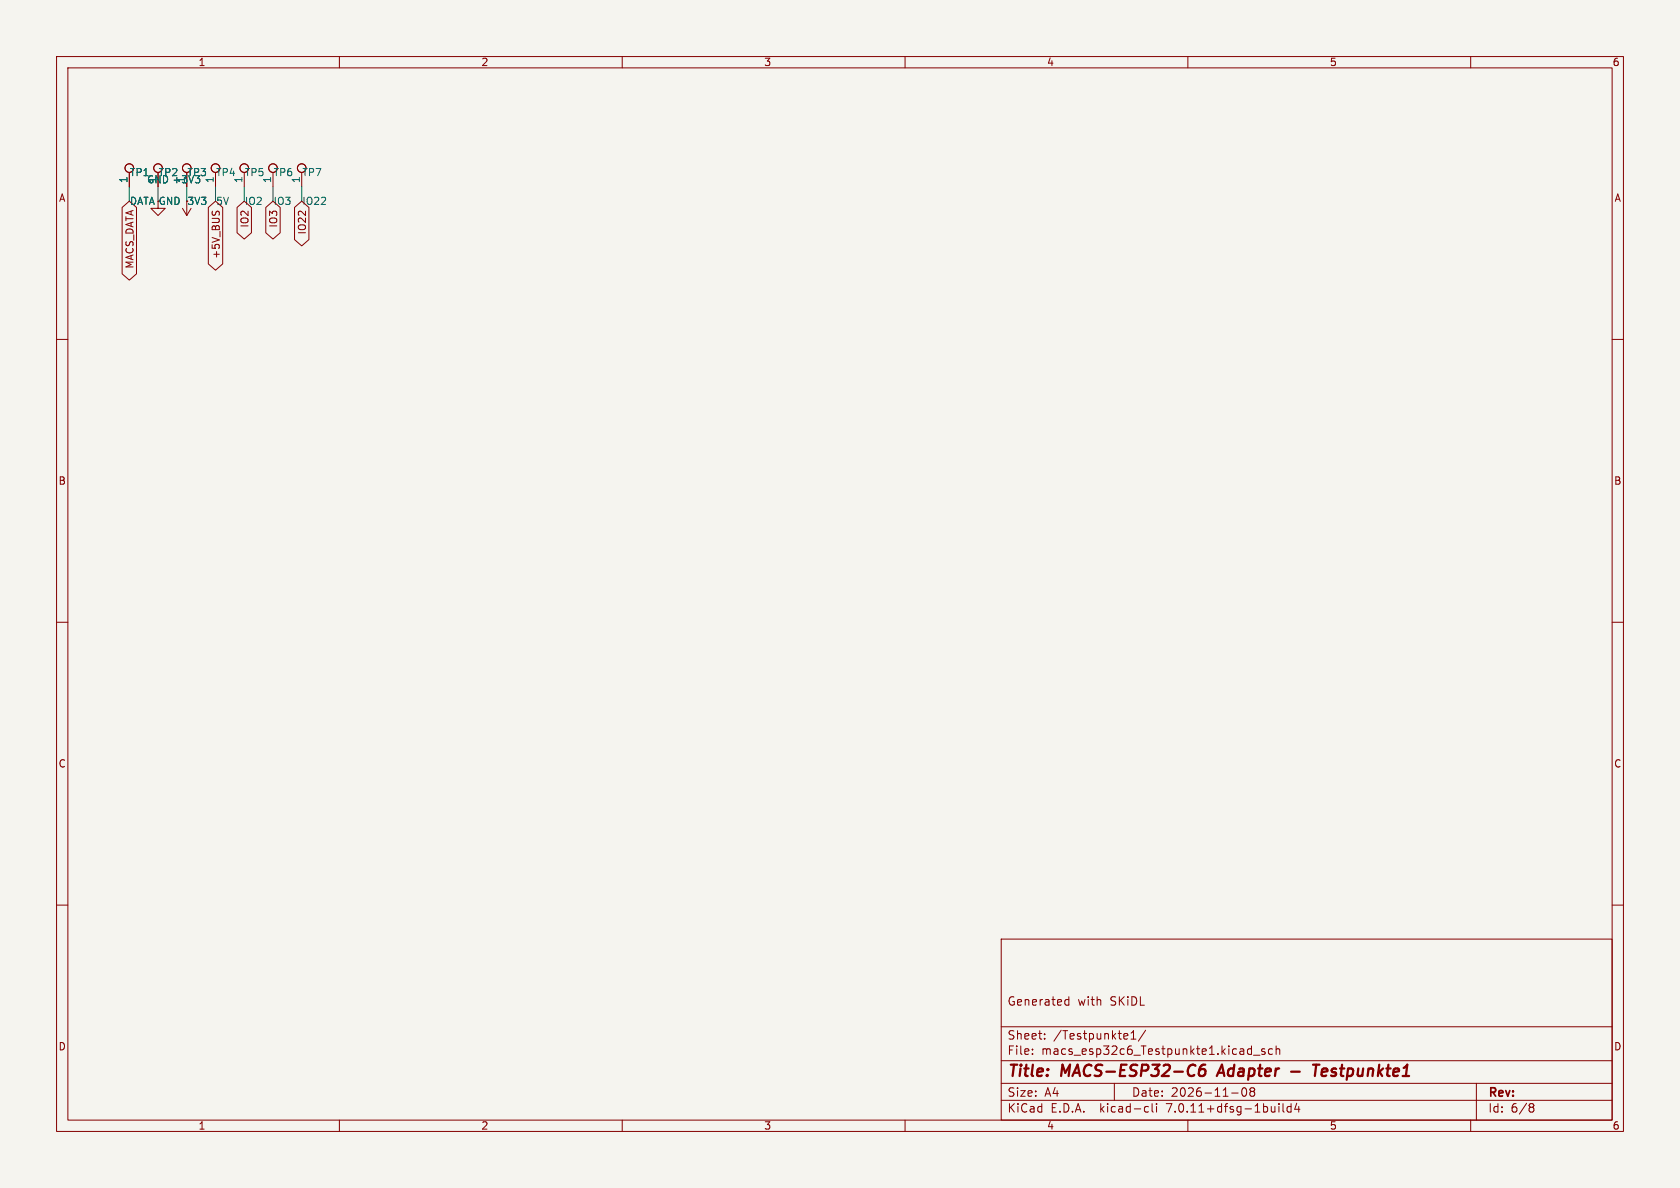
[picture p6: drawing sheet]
<svg xmlns="http://www.w3.org/2000/svg" width="297mm" height="210mm" viewBox="0 0 297 210" stroke-linecap="round" stroke-linejoin="round" font-family="sans-serif">
<path d="M0 0h297v210h-297z" fill="#f5f4ef" stroke="#f5f4ef" stroke-width=".18"/>
<g fill="none" stroke="#840000" stroke-width=".18">
<path d="M10 10h277v190h-277zM12 12h273v186h-273zM60 10v2M110 10v2M160 10v2M210 10v2M260 10v2M21.6 36.7l1.3-1.1 1.2 1.1v11.7l-1.2 1.1-1.3-1.1zM22.9 30.5v2.5M27.9 35.6v1.2h1.3l-1.3 1.3-1.2-1.3h1.2M27.9 30.5v2.5M32.3 36.8l.7 1.3"/>
<path d="M33 30.5v2.5M33 35.6v2.5M33.8 36.8l-.8 1.3M36.8 36.7l1.3-1.1 1.3 1.1v10l-1.3 1.1-1.3-1.1zM37.6 37.3l-.1 .2M38.1 30.5v2.5M38.2 37.6l.2-.3 .4 .3M41.9 36.7l1.3-1.1 1.3 1.1v4.5l-1.3 1.1-1.3-1.1zM43.2 30.5v2.5M47 36.7l1.3-1.1 1.2 1.1v4.5l-1.2 1.1-1.3-1.1zM48.3 30.5v2.5M52.1 36.7l1.2-1.1 1.3 1.1v5.7l-1.3 1.1-1.2-1.1z"/>
<path d="M53.3 30.5v2.5M10 60h2M285 60h2M10 110h2M285 110h2M10 160h2M285 160h2M177 166h108v32h-108zM188.4 177.6h.6M188.4 176.8h.6M189 176.2v1.5M60 198v2"/>
<path d="M110 198v2M160 198v2M177 194.5h108M177 191.5h108M177 187.5h108M177 181.5h108M182.5 186.3v.1M182.5 185.5v.1M184.7 183.6v.1M184.7 182.8v.1M197 191.5v3M200 183.7h.8"/>
<path d="M200 182.6l.4-.4v1.5M202.5 182.1l-1.3 2M202.6 195.6l.4 .1M203 196.5l-.4 .1M203.7 195.1v1.3l.2 .2M204.5 195.1v.1M204.5 195.6v1M210 198v2M217.7 193.2h1.2M219.7 192.4a.81 .81 0 0 0 .3 1.4l.2-.1 .2-.5-.2-.8M221 192.4v.3l.2 .2M221.2 192.9l-.2 .3v.3l.2 .3 .5-.1 .1-.2-.1-.4-.2-.2"/>
<path d="M221.2 192.9h.3M221.6 186.5h1.1M221.7 192.4l.1 .3-.3 .2M223.6 185.5l-.4-.1-.2 .2 .1 .2 .5 .2v.3h-.6M225 185.5l-.5-.1-.3 .3v.4l.2 .2h.6M225.6 185.5l.2-.1 .4 .1v.9M225.6 184.9v1.5M226.1 195.1v.1M226.1 195.6v1M226.8 195.1v1.3l.2 .2M228.2 195.7l-.4-.1-.3 .3v.4l.2 .2h.5M228.2 195.1v1.5"/>
<path d="M229.2 195l-.3 1.1h.9M229.6 195.6v1M260 198v2M261 191.5v6.5M270.6 195.1h.3l.3 .3-.3 .3M270.6 195.7h.3M270.9 195.7l.2 .2 .1 .4-.3 .3h-.3"/>
<circle cx="22.9" cy="29.7" r=".76"/>
<circle cx="27.9" cy="29.7" r=".76"/>
<circle cx="33" cy="29.7" r=".76"/>
<circle cx="38.1" cy="29.7" r=".76"/>
<circle cx="43.2" cy="29.7" r=".76"/>
<circle cx="48.3" cy="29.7" r=".76"/>
<circle cx="53.3" cy="29.7" r=".76"/>
</g>
<path d="M211 188.2l.3 .2M211.1 190l-.1 .1M213.1 188.2a.91 .91 0 0 0-1.1 .9l-.1 .7 .2 .3a.66 .66 0 0 0 1-.3v-.4l-.1-.3a.66 .66 0 0 0-1 .3M216 188.2l-.9 2M228.3 189.4h1.5M232.1 188.2h1.2M232.7 188.2l-.3 2M234.4 188.9l-.6 .1-.2 .9 .3 .3h.4M234.6 189.4l-.9 .1" fill="none" stroke="#840000" stroke-width=".4"/>
<path d="M35.3 31.8v.3l-.2 .2" fill="none" stroke="#006464" stroke-width=".18"/>
<path d="M22.9 33v2.6M27.9 33v2.6M33 33v2.6M38.1 33v2.6M43.2 33v2.6M48.3 33v2.6M53.3 33v2.6" fill="none" stroke="#009600" stroke-width=".18"/>
<g font-size="2.8" fill="#840000">
<text x="178" y="190.9">Title:</text>
<text x="187.7" y="190.9">MACS-ESP32-C6</text>
<text x="216.3" y="190.9">Adapter</text>
<text x="234.6" y="190.9">Testpunkte1</text>
</g>
<g font-size="2.1" fill="#840000">
<text x="178" y="178">Generated</text>
<text x="190.5" y="178">with</text>
<text x="196.3" y="178">SKiDL</text>
<text x="178" y="184">Sheet:</text>
<text x="186.2" y="184">/Testpunkte1/</text>
<text x="178" y="186.7">File:</text>
<text x="184.1" y="186.7">macs_esp32c6_Testpunkte1.kicad_sch</text>
<text x="178" y="196.9">KiCad</text>
<text x="178" y="194.1">Size:</text>
<text x="184.7" y="194.1">A4</text>
<text x="185.7" y="196.9">E.D.A.</text>
<text x="194.6" y="196.9">kicad-cli</text>
<text x="200" y="194.1">Date:</text>
<text x="206.5" y="196.9">7.0.11+dfsg-1build4</text>
<text x="207" y="194.1">2026-11-08</text>
<text x="263" y="194.3">Rev:</text>
<text x="263" y="196.9">Id:</text>
<text x="267.1" y="196.9">6/8</text>
</g>
<g font-size="1.8" fill="#840000">
<text x="35" y="11.9">1</text>
<text x="85" y="11.9">2</text>
<text x="135" y="11.9">3</text>
<text x="185" y="11.9">4</text>
<text x="235" y="11.9">5</text>
<text x="285" y="11.9">6</text>
<text x="10.3" y="35.9">A</text>
<text x="285.3" y="35.9">A</text>
<text x="33" y="36.4">3V3</text>
<text x="44.1" y="40.3" transform="rotate(-90 44.1 40.3)">IO2</text>
<text x="49.2" y="40.3" transform="rotate(-90 49.2 40.3)">IO3</text>
<text x="54.3" y="41.5" transform="rotate(-90 54.3 41.5)">IO22</text>
<text x="23.8" y="47.6" transform="rotate(-90 23.8 47.6)">MACS_DATA</text>
<text x="39.1" y="45.8" transform="rotate(-90 39.1 45.8)">+5V_BUS</text>
<text x="10.3" y="85.9">B</text>
<text x="285.3" y="85.9">B</text>
<text x="10.3" y="135.9">C</text>
<text x="285.3" y="135.9">C</text>
<text x="10.3" y="185.9">D</text>
<text x="285.3" y="185.9">D</text>
<text x="35" y="199.9">1</text>
<text x="85" y="199.9">2</text>
<text x="135" y="199.9">3</text>
<text x="185" y="199.9">4</text>
<text x="235" y="199.9">5</text>
<text x="285" y="199.9">6</text>
</g>
<g font-size="1.8" fill="#006464">
<text x="22.6" y="32.5" transform="rotate(-90 22.6 32.5)">1</text>
<text x="22.9" y="31.3">TP1</text>
<text x="25.9" y="32.6">GND +3V3</text>
<text x="27.7" y="32.5" transform="rotate(-90 27.7 32.5)">1</text>
<text x="27.9" y="31.3">TP2</text>
<text x="32.8" y="32.5" transform="rotate(-90 32.8 32.5)">1</text>
<text x="33" y="31.3">TP3</text>
<text x="37.8" y="32.5" transform="rotate(-90 37.8 32.5)">1</text>
<text x="38.1" y="31.3">TP4</text>
<text x="42.9" y="32.5" transform="rotate(-90 42.9 32.5)">1</text>
<text x="43.2" y="31.3">TP5</text>
<text x="48" y="32.5" transform="rotate(-90 48 32.5)">1</text>
<text x="48.3" y="31.3">TP6</text>
<text x="53.1" y="32.5" transform="rotate(-90 53.1 32.5)">1</text>
<text x="53.3" y="31.3">TP7</text>
<text x="22.9" y="36.4">DATA GND</text>
<text x="38.1" y="36.4">5V</text>
<text x="43.2" y="36.4">IO2</text>
<text x="48.3" y="36.4">IO3</text>
<text x="53.3" y="36.4">IO22</text>
</g>
</svg>
